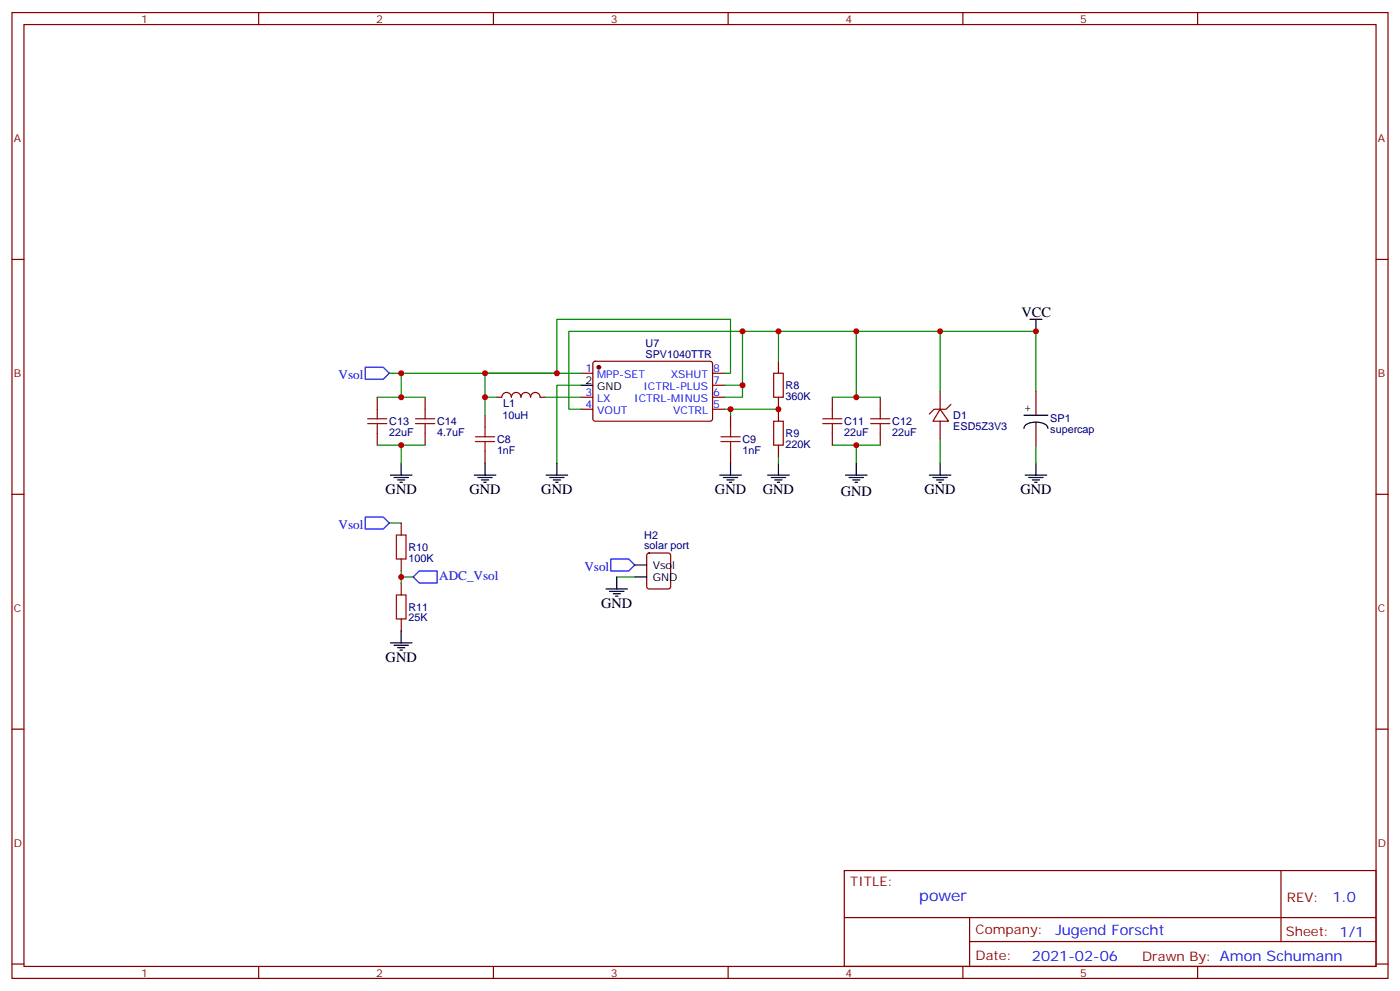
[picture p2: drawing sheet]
<svg xmlns="http://www.w3.org/2000/svg" width="412mm" height="292mm" viewBox="0 0 412 292" stroke-linecap="round" stroke-linejoin="round" font-family="sans-serif">
<g fill="none" stroke="#870000" stroke-width=".35">
<path d="M3.5 3.7h405.4v284.3h-405.4zM7.1 7.2h398.2v277.3h-398.2zM76.2 3.7v3.5M145.3 3.7v3.5M214.5 3.7v3.5M283.6 3.7v3.5M352.8 3.7v3.5M3.5 76.4h3.6M405.3 76.4h3.6M111.1 116.9v3.6M125.2 116.9v3.6M146.4 116.9l1.4 .1a1.41 1.41 0 0 1 1.4-1.5 1.41 1.41 0 0 1 1.4 1.5 1.41 1.41 0 0 1 1.4-1.5 1.41 1.41 0 0 1 1.5 1.5 1.41 1.41 0 0 1 1.4-1.5 1.41 1.41 0 0 1 1.4 1.5 1.41 1.41 0 0 1 1.4-1.5 1.41 1.41 0 0 1 1.4 1.4h1.4"/>
<path d="M171.1 109.9h3.5M171.1 116.9h3.5M174.9 106.6l.4-.2h34.2l.4 .7-.1 16.5-.6 .4-34.1-.1-.5-.6v-16.2zM209.9 109.9h3.5M209.9 116.9h3.5M209.9 113.4h3.5M229.3 106.4v3.5M229.3 116.9v7.1M245.2 116.9v3.6M259.3 116.9v3.6M276.9 115.2v5.3M280.1 119.1l-1.4 1.4h-3.5l-1.4 1.4"/>
<path d="M305.2 115.2v7M111.1 127.5v3.6M125.2 127.5v3.6M142.9 122.2v3.6M142.9 132.8v3.5M171.1 120.5h3.5M209.9 120.5h3.5M215.2 122.2v3.6M215.2 132.8v3.5M229.3 131.1v3.5M245.2 127.5v3.6M259.3 127.5v3.6"/>
<path d="M276.9 120.5l2.5 3.5h-4.6zM276.9 124v5.3M305.2 124.4v7M3.5 145.5h3.6M118.2 154v3.5M405.3 145.5h3.6M118.2 164.6v3.5M118.2 171.6v3.6M190.7 163l.5-.2h5.6l.7 .4 .1 9.5-.5 .6-5.9 .1-.6-.5-.1-9.4zM118.2 182.2v3.5M3.5 214.7h3.6M405.3 214.7h3.6"/>
<path d="M248.7 256.3h156.6v28.2h-156.6zM377.3 256.3v20.9M248.7 270.1h156.5M285.6 277.2h119.6M285.6 270.1v14.2M3.5 283.8h3.6M76.2 284.5v3.5M145.3 284.5v3.5M214.5 284.5v3.5M283.6 284.5v3.5M352.8 284.5v3.5M405.3 283.8h3.6"/>
</g>
<path d="M107.6 108.1h5.3l1.8 1.8-1.8 1.8h-5.3zM107.6 152.2h5.3l1.8 1.8-1.8 1.8h-5.3zM121.7 169.9l1.8-1.8h5.3v3.5h-5.3zM179.9 164.6h5.3l1.8 1.7-1.8 1.8h-5.3z" fill="none" stroke="#00f" stroke-width=".35"/>
<circle cx="176.4" cy="108.1" r=".53" fill="#870000" stroke="#870000" stroke-width=".35"/>
<g fill="none" stroke="#000" stroke-width=".35">
<path d="M303.4 94h3.5M305.2 94v3.5M171.1 113.4h3.5M115 139.9h6.4M118.2 136.3v3.6M139.7 139.9h6.3M142.9 136.3v3.6M160.9 139.9h6.3M164 136.3v3.6M212 139.9h6.4M215.2 136.3v3.6M226.1 139.9h6.4"/>
<path d="M229.3 136.3v3.6M249.1 139.9h6.3M252.2 136.3v3.6M273.8 139.9h6.3M276.9 136.3v3.6M301.6 122.2h7.1M301.6 126.1a2.17 2.17 0 0 1 2.1-1.7 5 5 0 0 1 4.8 1.1l.2 .6M302 139.9h6.3M305.2 136.3v3.6M116.1 140.6h4.2M117.1 141.3h2.1M117.8 142h.7"/>
<path d="M140.8 140.6h4.2M141.8 141.3h2.1M142.5 142h.7M161.9 140.6h4.3M163 141.3h2.1M163.7 142h.7M213.1 140.6h4.2M214.1 141.3h2.2M214.8 142h.7M227.2 140.6h4.2M228.2 141.3h2.2M229 142h.7"/>
<path d="M250.1 140.6h4.3M251.2 141.3h2.1M251.9 142h.7M274.8 140.6h4.2M275.9 141.3h2.1M276.6 142h.7M303 140.6h4.3M304.1 141.3h2.1M304.8 142h.7M178.5 173.4h6.4M179.6 174.1h4.2M180.6 174.8h2.1"/>
<path d="M181.3 175.5h.7M181.7 169.9v3.5M187 166.3h3.5M187 169.9h3.5M115 189.3h6.4M116.1 190h4.2M117.1 190.7h2.1M117.8 191.4h.7M118.2 185.7v3.6"/>
</g>
<g fill="none" stroke="#a10000" stroke-width=".35">
<path d="M227.9 109.9h2.8v7h-2.8zM108.3 124.7h5.6M108.3 123.3h5.6M111.1 120.5v2.8M111.1 124.7v2.8M122.4 124.7h5.7M122.4 123.3h5.7M125.2 120.5v2.8M125.2 124.7v2.8M140.1 130h5.6M140.1 128.6h5.6M142.9 125.8v2.8"/>
<path d="M142.9 130v2.8M212.4 130h5.6M212.4 128.6h5.6M215.2 125.8v2.8M215.2 130v2.8M227.9 124h2.8v7.1h-2.8zM242.4 124.7h5.6M242.4 123.3h5.6M245.2 120.5v2.8M245.2 124.7v2.8M256.5 124.7h5.6M256.5 123.3h5.6"/>
<path d="M259.3 120.5v2.8M259.3 124.7v2.8M116.8 157.5h2.8v7.1h-2.8zM116.8 175.2h2.8v7h-2.8z"/>
</g>
<g fill="none" stroke="#008700" stroke-width=".35">
<path d="M218.7 97.5v15.9M229.3 97.5v8.9M252.2 97.5v19.4M276.9 97.5v17.7M111.1 116.9h14.1M114.7 109.9h49.3v-15.9h51.2v15.9h-1.8M118.2 109.9v7M142.9 116.9h3.5M160.5 116.9h10.6M171.1 113.4h-7.1v22.9M171.1 109.9h-28.2v12.3M213.4 113.4h5.3v3.5h-5.3"/>
<path d="M245.2 116.9h14.1M305.2 115.2v-17.7h-137.6v23h3.5M111.1 131.1h14.1M118.2 131.1v5.2M213.4 120.5h15.9M215.2 120.5v1.7M229.3 134.6v1.7M245.2 131.1h14.1M252.2 131.1v5.2M276.9 129.3v7M305.2 131.4v4.9M114.7 154h3.5"/>
<path d="M118.2 168.1v3.5M118.2 169.9h3.5M181.7 169.9h5.3"/>
</g>
<g fill="#c00">
<circle cx="252.2" cy="131.1" r=".88"/>
<circle cx="118.2" cy="131.1" r=".88"/>
<circle cx="118.2" cy="169.9" r=".88"/>
<circle cx="215.2" cy="120.5" r=".88"/>
<circle cx="252.2" cy="116.9" r=".88"/>
<circle cx="164" cy="109.9" r=".88"/>
<circle cx="118.2" cy="116.9" r=".88"/>
<circle cx="118.2" cy="109.9" r=".88"/>
<circle cx="142.9" cy="109.9" r=".88"/>
<circle cx="142.9" cy="116.9" r=".88"/>
<circle cx="218.7" cy="113.4" r=".88"/>
<circle cx="229.3" cy="120.5" r=".88"/>
<circle cx="305.2" cy="97.5" r=".88"/>
<circle cx="276.9" cy="97.5" r=".88"/>
<circle cx="218.7" cy="97.5" r=".88"/>
<circle cx="229.3" cy="97.5" r=".88"/>
<circle cx="252.2" cy="97.5" r=".88"/>
</g>
<text font-size="4.6" fill="#00f" x="270.8" y="265.3">power</text>
<g font-size="4.2">
<text x="300.9" y="93.3">VCC</text>
<text x="113.6" y="145.5">GND</text>
<text x="138.3" y="145.5">GND</text>
<text x="159.5" y="145.5">GND</text>
<text x="210.6" y="145.5">GND</text>
<text x="224.7" y="145.5">GND</text>
<text x="247.7" y="145.9">GND</text>
<text x="272.3" y="145.5">GND</text>
<text x="300.6" y="145.5">GND</text>
<text x="177.1" y="179">GND</text>
<text x="113.6" y="194.9">GND</text>
</g>
<g font-size="4.2" fill="#00f">
<text x="392.5" y="265.6">1.0</text>
<text x="310.9" y="275.1">Jugend Forscht</text>
<text x="304" y="282.9">2021-02-06</text>
</g>
<g font-size="3.9" fill="#00f">
<text x="99.7" y="111.7">Vsol</text>
<text x="99.7" y="155.8">Vsol</text>
<text x="172.1" y="168">Vsol</text>
<text x="129.4" y="170.6">ADC_Vsol</text>
</g>
<g font-size="3.9" fill="#800">
<text x="250.5" y="260.9">TITLE:</text>
<text x="379.1" y="265.6">REV:</text>
<text x="287.4" y="275.1">Company:</text>
<text x="378.7" y="275.7">Sheet: 1/1</text>
<text x="287.4" y="282.8">Date:</text>
<text x="336.4" y="282.8">Drawn By: Amon Schumann</text>
</g>
<g font-size="3.2" fill="#800">
<text x="41.6" y="6.7">1</text>
<text x="110.8" y="6.7">2</text>
<text x="179.9" y="6.7">3</text>
<text x="249.1" y="6.7">4</text>
<text x="318.2" y="6.7">5</text>
<text x="4.1" y="41.8">A</text>
<text x="405.9" y="41.8">A</text>
<text x="4.1" y="110.9">B</text>
<text x="405.9" y="110.9">B</text>
<text x="4.1" y="180.1">C</text>
<text x="405.9" y="180.1">C</text>
<text x="4.1" y="249.2">D</text>
<text x="405.9" y="249.2">D</text>
<text x="41.6" y="287.5">1</text>
<text x="110.8" y="287.5">2</text>
<text x="179.9" y="287.5">3</text>
<text x="249.1" y="287.5">4</text>
<text x="318.2" y="287.5">5</text>
</g>
<g font-size="3.2" fill="#000080">
<text x="190.2" y="105.3">SPV1040TTR</text>
<text x="190.2" y="102.1">U7</text>
<text x="148.2" y="119.8">L1</text>
<text x="231.4" y="117.8">360K</text>
<text x="231.4" y="114.6">R8</text>
<text x="114.7" y="125.1">C13</text>
<text x="128.8" y="125.1">C14</text>
<text x="148" y="123.4">10uH</text>
<text x="248.7" y="125.1">C11</text>
<text x="262.8" y="125.1">C12</text>
<text x="280.8" y="123.3">D1</text>
<text x="309.4" y="124.4">SP1</text>
<text x="114.7" y="128.2">22uF</text>
<text x="128.8" y="128.2">4.7uF</text>
<text x="146.4" y="130.4">C8</text>
<text x="218.7" y="130.4">C9</text>
<text x="231.4" y="131.9">220K</text>
<text x="231.4" y="128.7">R9</text>
<text x="248.7" y="128.3">22uF</text>
<text x="262.8" y="128.3">22uF</text>
<text x="280.8" y="126.5">ESD5Z3V3</text>
<text x="309.4" y="127.5">supercap</text>
<text x="146.4" y="133.5">1nF</text>
<text x="218.7" y="133.5">1nF</text>
<text x="189.8" y="161.7">solar port</text>
<text x="189.8" y="158.8">H2</text>
<text x="120.3" y="165.3">100K</text>
<text x="120.3" y="162.2">R10</text>
<text x="120.3" y="179.7">R11</text>
<text x="120.3" y="182.9">25K</text>
</g>
<g font-size="3.2" fill="#00f">
<text x="172.4" y="109.5">1</text>
<text x="175.9" y="111.3">MPP-SET</text>
<text x="197.6" y="111.3">XSHUT</text>
<text x="210.1" y="113.1">7</text>
<text x="210.1" y="109.5">8</text>
<text x="172.4" y="116.6">3</text>
<text x="175.9" y="118.4">LX</text>
<text x="186.8" y="118.4">ICTRL-MINUS</text>
<text x="189.5" y="114.8">ICTRL-PLUS</text>
<text x="210.1" y="116.6">6</text>
<text x="172.4" y="120.1">4</text>
<text x="175.9" y="121.9">VOUT</text>
<text x="198.3" y="121.9">VCTRL</text>
<text x="210.1" y="120.1">5</text>
</g>
<g font-size="3.2">
<text x="172.4" y="113.1">2</text>
<text x="175.9" y="114.8">GND</text>
<text x="302" y="119.1" transform="rotate(90 302 119.1)">+</text>
<text x="192.3" y="167.4">Vsol</text>
<text x="192.3" y="170.9">GND</text>
</g>
</svg>
